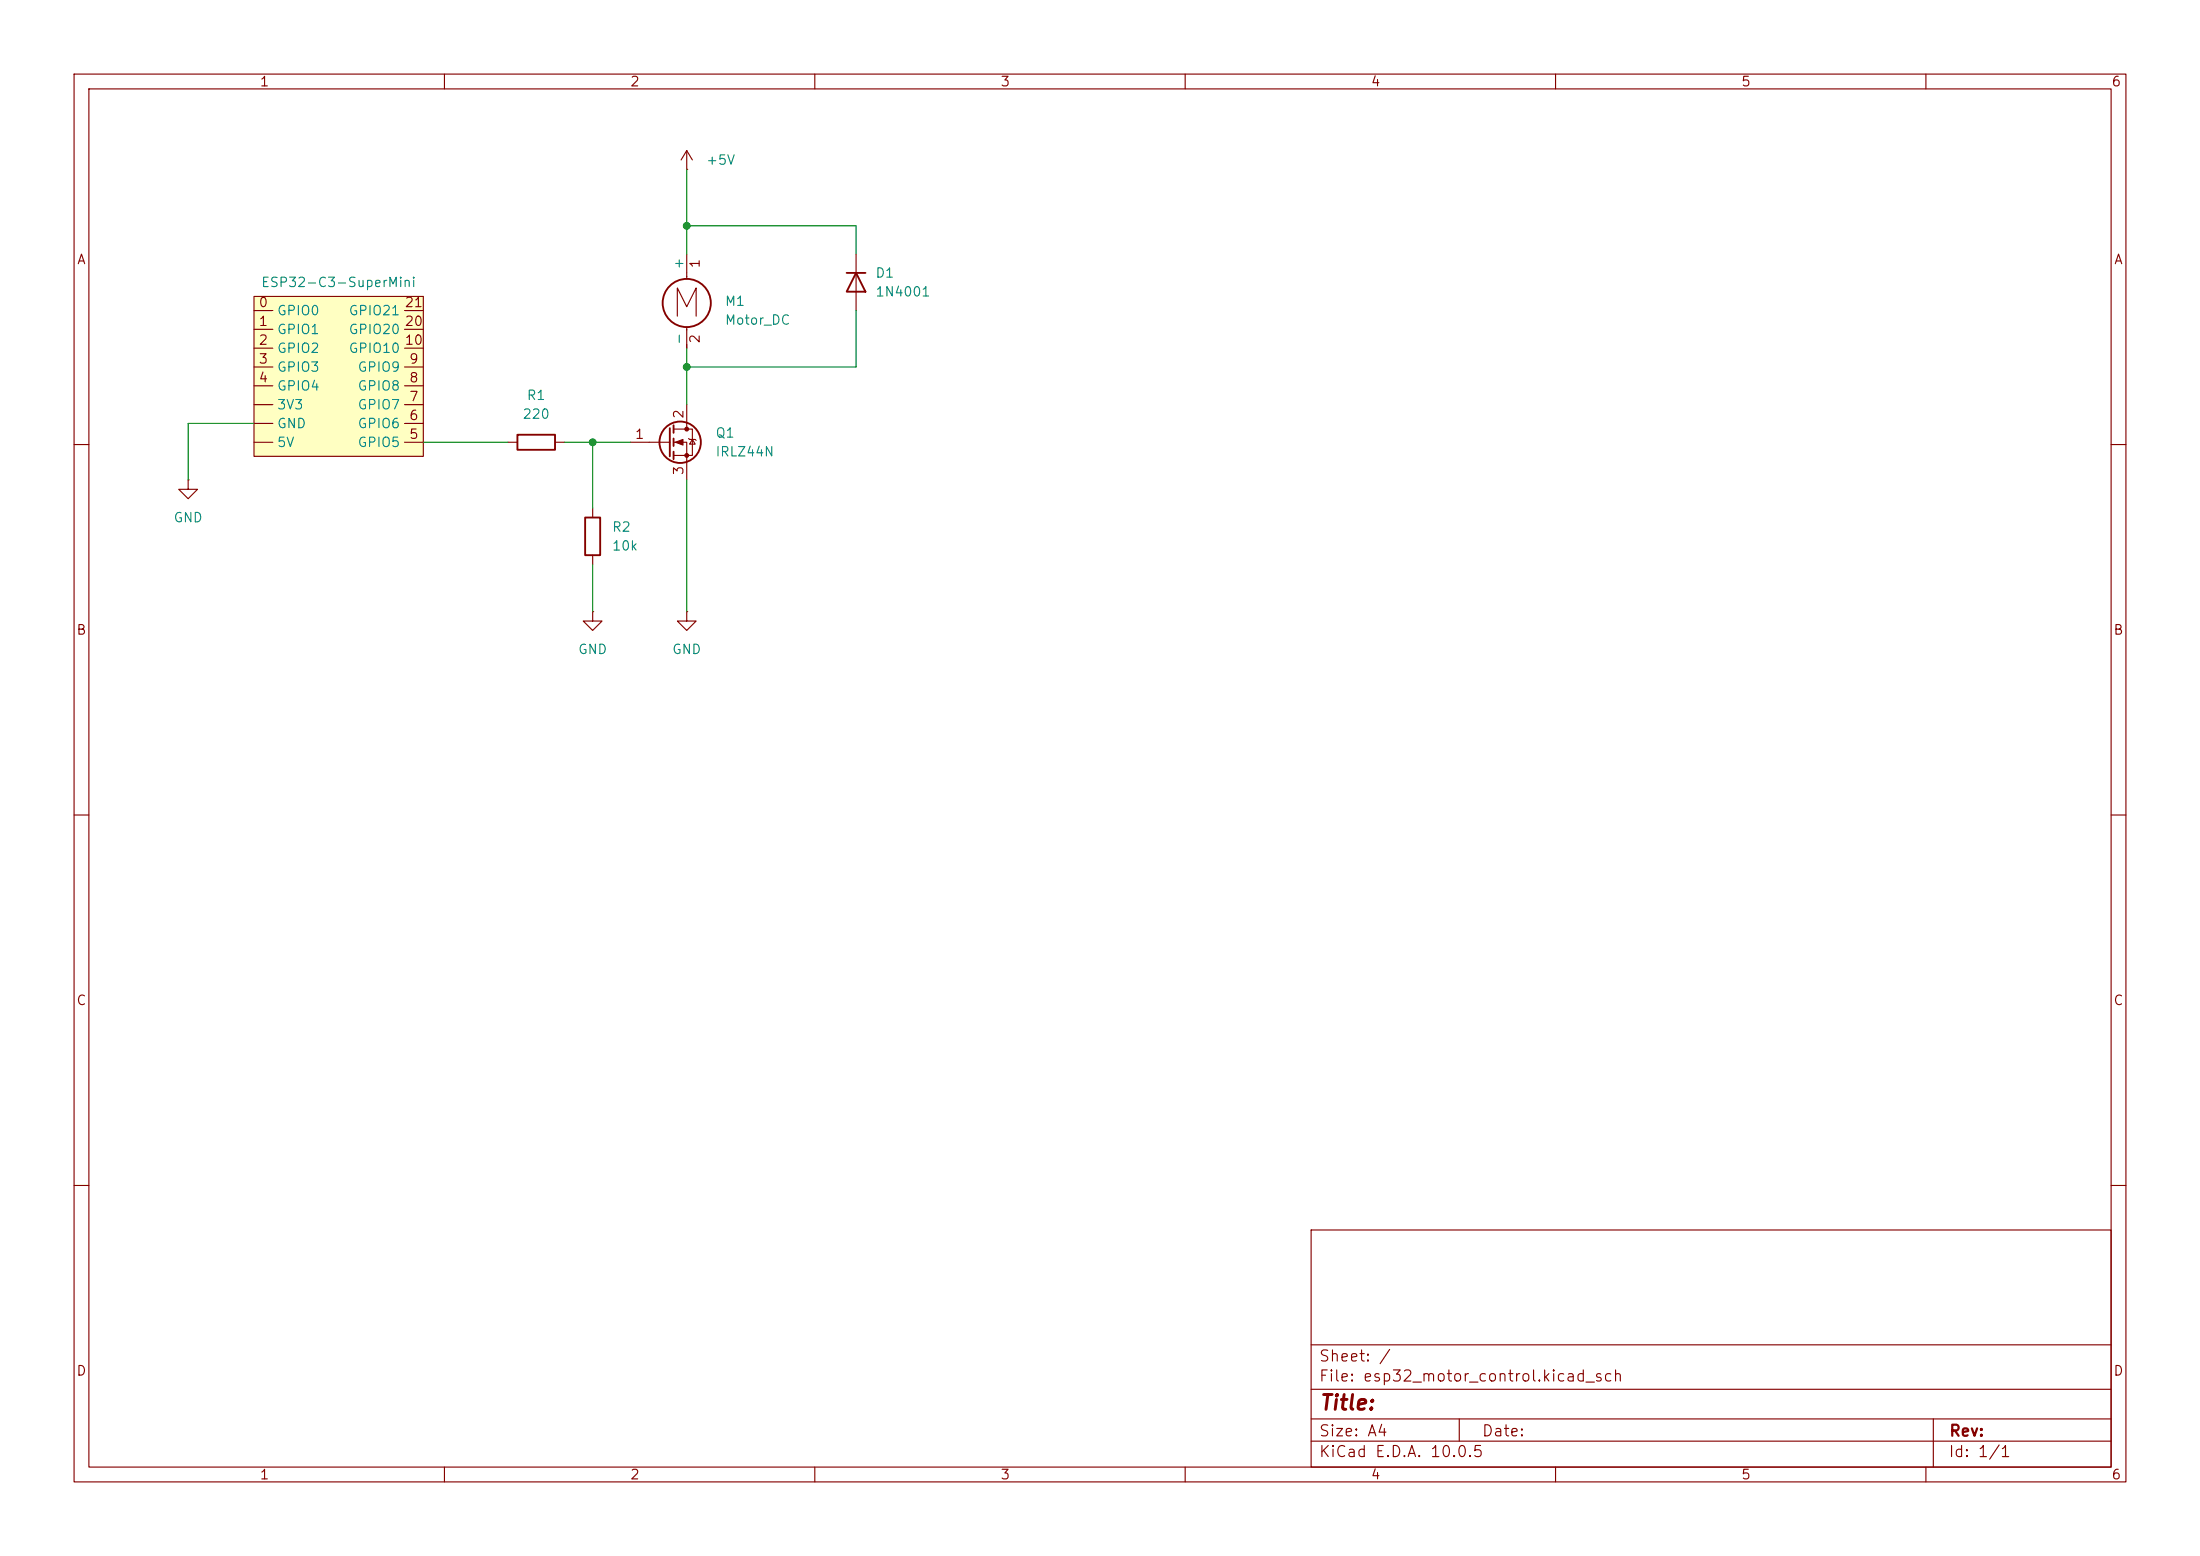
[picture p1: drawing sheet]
(kicad_sch
 (version 20260306)
 (generator "eeschema")
 (generator_version "10.0")
 (paper "A4")
 (lib_symbols
  (symbol "Device:R"
   (pin_numbers (hide yes))
   (pin_names
    (offset 0)) (exclude_from_sim no) (in_bom yes) (on_board yes)
   (in_pos_files yes)
   (duplicate_pin_numbers_are_jumpers no)
   (property "Reference" "R" (at 2.032 0 90) (show_name no) (do_not_autoplace no) (effects (font (size 1.27 1.27))))
   (property "Value" "R" (at 0 0 90) (show_name no) (do_not_autoplace no) (effects (font (size 1.27 1.27))))
   (property "Footprint" "" (at -1.778 0 90) (show_name no) (do_not_autoplace no) (hide yes) (effects (font (size 1.27 1.27))))
   (property "Datasheet" "" (at 0 0 0) (show_name no) (do_not_autoplace no) (hide yes) (effects (font (size 1.27 1.27))))
   (property "Description" "Resistor" (at 0 0 0) (show_name no) (do_not_autoplace no) (hide yes) (effects (font (size 1.27 1.27))))
   (symbol "R_0_1"
    (rectangle (start -1.016 -2.54) (end 1.016 2.54) (stroke (width 0.254) (type default)) (fill (type none))))
   (symbol "R_1_1"
    (pin passive line (at 0 3.81 270) (length 1.27) (name "" (effects (font (size 1.27 1.27)))) (number "1" (effects (font (size 1.27 1.27)))))
    (pin passive line (at 0 -3.81 90) (length 1.27) (name "" (effects (font (size 1.27 1.27)))) (number "2" (effects (font (size 1.27 1.27))))))
   (embedded_fonts no))
  (symbol "Diode:1N4001"
   (pin_numbers (hide yes))
   (pin_names (hide yes)) (exclude_from_sim no) (in_bom yes) (on_board yes)
   (in_pos_files yes)
   (duplicate_pin_numbers_are_jumpers no)
   (property "Reference" "D" (at 0 2.54 0) (show_name no) (do_not_autoplace no) (effects (font (size 1.27 1.27))))
   (property "Value" "1N4001" (at 0 -2.54 0) (show_name no) (do_not_autoplace no) (effects (font (size 1.27 1.27))))
   (property "Footprint" "Diode_THT:D_DO-41_SOD81_P10.16mm_Horizontal" (at 0 0 0) (show_name no) (do_not_autoplace no) (hide yes) (effects (font (size 1.27 1.27))))
   (property "Datasheet" "http://www.vishay.com/docs/88503/1n4001.pdf" (at 0 0 0) (show_name no) (do_not_autoplace no) (hide yes) (effects (font (size 1.27 1.27))))
   (property "Description" "50V 1A General Purpose Rectifier Diode, DO-41" (at 0 0 0) (show_name no) (do_not_autoplace no) (hide yes) (effects (font (size 1.27 1.27))))
   (property "Sim.Device" "D" (at 0 0 0) (show_name no) (do_not_autoplace no) (hide yes) (effects (font (size 1.27 1.27))))
   (property "Sim.Pins" "1=K 2=A" (at 0 0 0) (show_name no) (do_not_autoplace no) (hide yes) (effects (font (size 1.27 1.27))))
   (symbol "1N4001_0_1"
    (polyline (pts (xy -1.27 1.27) (xy -1.27 -1.27)) (stroke (width 0.254) (type default)) (fill (type none)))
    (polyline (pts (xy 1.27 1.27) (xy 1.27 -1.27) (xy -1.27 0) (xy 1.27 1.27)) (stroke (width 0.254) (type default)) (fill (type none)))
    (polyline (pts (xy 1.27 0) (xy -1.27 0)) (stroke (width 0) (type default)) (fill (type none))))
   (symbol "1N4001_1_1"
    (pin passive line (at -3.81 0 0) (length 2.54) (name "K" (effects (font (size 1.27 1.27)))) (number "1" (effects (font (size 1.27 1.27)))))
    (pin passive line (at 3.81 0 180) (length 2.54) (name "A" (effects (font (size 1.27 1.27)))) (number "2" (effects (font (size 1.27 1.27))))))
   (embedded_fonts no))
  (symbol "ESP32-C3-SuperMini:ESP32-C3-SuperMini" (exclude_from_sim no) (in_bom yes) (on_board yes)
   (in_pos_files yes)
   (duplicate_pin_numbers_are_jumpers no)
   (property "Reference" "U" (at 0 17.018 0) (show_name no) (do_not_autoplace no) (hide yes) (effects (font (size 1.27 1.27))))
   (property "Value" "ESP32-C3-SuperMini" (at 0 14.986 0) (show_name no) (do_not_autoplace no) (effects (font (size 1.27 1.27))))
   (property "Footprint" "ESP32C3-SuperMini:ESP32-C3-SuperMini" (at 0 0 0) (show_name no) (do_not_autoplace no) (hide yes) (effects (font (size 1.27 1.27))))
   (property "Datasheet" "" (at 0 0 0) (show_name no) (do_not_autoplace no) (hide yes) (effects (font (size 1.27 1.27))))
   (property "Description" "" (at 0 0 0) (show_name no) (do_not_autoplace no) (hide yes) (effects (font (size 1.27 1.27))))
   (symbol "ESP32-C3-SuperMini_1_1"
    (rectangle (start -11.43 13.335) (end 11.43 -8.255) (stroke (width 0) (type solid)) (fill (type background)))
    (pin power_in line (at 11.43 11.43 180) (length 2.54) (name "5V" (effects (font (size 1.27 1.27)))) (number "" (effects (font (size 1.27 1.27)))))
    (pin power_in line (at 11.43 8.89 180) (length 2.54) (name "GND" (effects (font (size 1.27 1.27)))) (number "" (effects (font (size 1.27 1.27)))))
    (pin power_in line (at 11.43 6.35 180) (length 2.54) (name "3V3" (effects (font (size 1.27 1.27)))) (number "" (effects (font (size 1.27 1.27)))))
    (pin bidirectional line (at 11.43 -6.35 180) (length 2.54) (name "GPIO0" (effects (font (size 1.27 1.27)))) (number "0" (effects (font (size 1.27 1.27)))))
    (pin bidirectional line (at 11.43 -3.81 180) (length 2.54) (name "GPIO1" (effects (font (size 1.27 1.27)))) (number "1" (effects (font (size 1.27 1.27)))))
    (pin bidirectional line (at 11.43 -1.27 180) (length 2.54) (name "GPIO2" (effects (font (size 1.27 1.27)))) (number "2" (effects (font (size 1.27 1.27)))))
    (pin bidirectional line (at 11.43 1.27 180) (length 2.54) (name "GPIO3" (effects (font (size 1.27 1.27)))) (number "3" (effects (font (size 1.27 1.27)))))
    (pin bidirectional line (at 11.43 3.81 180) (length 2.54) (name "GPIO4" (effects (font (size 1.27 1.27)))) (number "4" (effects (font (size 1.27 1.27)))))
    (pin bidirectional line (at -11.43 11.43 0) (length 2.54) (name "GPIO5" (effects (font (size 1.27 1.27)))) (number "5" (effects (font (size 1.27 1.27)))))
    (pin bidirectional line (at -11.43 8.89 0) (length 2.54) (name "GPIO6" (effects (font (size 1.27 1.27)))) (number "6" (effects (font (size 1.27 1.27)))))
    (pin bidirectional line (at -11.43 6.35 0) (length 2.54) (name "GPIO7" (effects (font (size 1.27 1.27)))) (number "7" (effects (font (size 1.27 1.27)))))
    (pin bidirectional line (at -11.43 3.81 0) (length 2.54) (name "GPIO8" (effects (font (size 1.27 1.27)))) (number "8" (effects (font (size 1.27 1.27)))))
    (pin bidirectional line (at -11.43 1.27 0) (length 2.54) (name "GPIO9" (effects (font (size 1.27 1.27)))) (number "9" (effects (font (size 1.27 1.27)))))
    (pin bidirectional line (at -11.43 -1.27 0) (length 2.54) (name "GPIO10" (effects (font (size 1.27 1.27)))) (number "10" (effects (font (size 1.27 1.27)))))
    (pin bidirectional line (at -11.43 -3.81 0) (length 2.54) (name "GPIO20" (effects (font (size 1.27 1.27)))) (number "20" (effects (font (size 1.27 1.27)))))
    (pin bidirectional line (at -11.43 -6.35 0) (length 2.54) (name "GPIO21" (effects (font (size 1.27 1.27)))) (number "21" (effects (font (size 1.27 1.27))))))
   (embedded_fonts no))
  (symbol "Motor:Motor_DC"
   (pin_names
    (offset 0)) (exclude_from_sim no) (in_bom yes) (on_board yes)
   (in_pos_files yes)
   (duplicate_pin_numbers_are_jumpers no)
   (property "Reference" "M" (at 2.54 2.54 0) (show_name no) (do_not_autoplace no) (effects (font (size 1.27 1.27)) (justify left)))
   (property "Value" "Motor_DC" (at 2.54 -5.08 0) (show_name no) (do_not_autoplace no) (effects (font (size 1.27 1.27)) (justify left top)))
   (property "Footprint" "" (at 0 -2.286 0) (show_name no) (do_not_autoplace no) (hide yes) (effects (font (size 1.27 1.27))))
   (property "Datasheet" "" (at 0 -2.286 0) (show_name no) (do_not_autoplace no) (hide yes) (effects (font (size 1.27 1.27))))
   (property "Description" "DC Motor" (at 0 0 0) (show_name no) (do_not_autoplace no) (hide yes) (effects (font (size 1.27 1.27))))
   (symbol "Motor_DC_0_0"
    (polyline (pts (xy -1.27 -3.302) (xy -1.27 0.508) (xy 0 -2.032) (xy 1.27 0.508) (xy 1.27 -3.302)) (stroke (width 0) (type default)) (fill (type none))))
   (symbol "Motor_DC_0_1"
    (polyline (pts (xy 0 2.032) (xy 0 2.54)) (stroke (width 0) (type default)) (fill (type none)))
    (polyline (pts (xy 0 1.7272) (xy 0 2.0828)) (stroke (width 0) (type default)) (fill (type none)))
    (circle (center 0 -1.524) (radius 3.2512) (stroke (width 0.254) (type default)) (fill (type none)))
    (polyline (pts (xy 0 -4.7752) (xy 0 -5.1816)) (stroke (width 0) (type default)) (fill (type none)))
    (polyline (pts (xy 0 -7.62) (xy 0 -7.112)) (stroke (width 0) (type default)) (fill (type none))))
   (symbol "Motor_DC_1_1"
    (pin passive line (at 0 5.08 270) (length 2.54) (name "+" (effects (font (size 1.27 1.27)))) (number "1" (effects (font (size 1.27 1.27)))))
    (pin passive line (at 0 -7.62 90) (length 2.54) (name "-" (effects (font (size 1.27 1.27)))) (number "2" (effects (font (size 1.27 1.27))))))
   (embedded_fonts no))
  (symbol "Transistor_FET:IRLZ44N"
   (pin_names (hide yes)) (exclude_from_sim no) (in_bom yes) (on_board yes)
   (in_pos_files yes)
   (duplicate_pin_numbers_are_jumpers no)
   (property "Reference" "Q" (at 5.08 1.905 0) (show_name no) (do_not_autoplace no) (effects (font (size 1.27 1.27)) (justify left)))
   (property "Value" "IRLZ44N" (at 5.08 0 0) (show_name no) (do_not_autoplace no) (effects (font (size 1.27 1.27)) (justify left)))
   (property "Footprint" "Package_TO_SOT_THT:TO-220-3_Vertical" (at 5.08 -1.905 0) (show_name no) (do_not_autoplace no) (hide yes) (effects (font (size 1.27 1.27)
    (italic yes)) (justify left)))
   (property "Datasheet" "http://www.irf.com/product-info/datasheets/data/irlz44n.pdf" (at 5.08 -3.81 0) (show_name no) (do_not_autoplace no) (hide yes) (effects (font (size 1.27 1.27)) (justify left)))
   (property "Description" "47A Id, 55V Vds, 22mOhm Rds Single N-Channel HEXFET Power MOSFET, TO-220AB" (at 0 0 0) (show_name no) (do_not_autoplace no) (hide yes) (effects (font (size 1.27 1.27))))
   (symbol "IRLZ44N_0_1"
    (polyline (pts (xy 0.254 1.905) (xy 0.254 -1.905)) (stroke (width 0.254) (type default)) (fill (type none)))
    (polyline (pts (xy 0.254 0) (xy -2.54 0)) (stroke (width 0) (type default)) (fill (type none)))
    (polyline (pts (xy 0.762 2.286) (xy 0.762 1.27)) (stroke (width 0.254) (type default)) (fill (type none)))
    (polyline (pts (xy 0.762 0.508) (xy 0.762 -0.508)) (stroke (width 0.254) (type default)) (fill (type none)))
    (polyline (pts (xy 0.762 -1.27) (xy 0.762 -2.286)) (stroke (width 0.254) (type default)) (fill (type none)))
    (polyline (pts (xy 0.762 -1.778) (xy 3.302 -1.778) (xy 3.302 1.778) (xy 0.762 1.778)) (stroke (width 0) (type default)) (fill (type none)))
    (polyline (pts (xy 1.016 0) (xy 2.032 0.381) (xy 2.032 -0.381) (xy 1.016 0)) (stroke (width 0) (type default)) (fill (type outline)))
    (circle (center 1.651 0) (radius 2.794) (stroke (width 0.254) (type default)) (fill (type none)))
    (polyline (pts (xy 2.54 2.54) (xy 2.54 1.778)) (stroke (width 0) (type default)) (fill (type none)))
    (circle (center 2.54 1.778) (radius 0.254) (stroke (width 0) (type default)) (fill (type outline)))
    (circle (center 2.54 -1.778) (radius 0.254) (stroke (width 0) (type default)) (fill (type outline)))
    (polyline (pts (xy 2.54 -2.54) (xy 2.54 0) (xy 0.762 0)) (stroke (width 0) (type default)) (fill (type none)))
    (polyline (pts (xy 2.794 0.508) (xy 2.921 0.381) (xy 3.683 0.381) (xy 3.81 0.254)) (stroke (width 0) (type default)) (fill (type none)))
    (polyline (pts (xy 3.302 0.381) (xy 2.921 -0.254) (xy 3.683 -0.254) (xy 3.302 0.381)) (stroke (width 0) (type default)) (fill (type none))))
   (symbol "IRLZ44N_1_1"
    (pin input line (at -5.08 0 0) (length 2.54) (name "G" (effects (font (size 1.27 1.27)))) (number "1" (effects (font (size 1.27 1.27)))))
    (pin passive line (at 2.54 5.08 270) (length 2.54) (name "D" (effects (font (size 1.27 1.27)))) (number "2" (effects (font (size 1.27 1.27)))))
    (pin passive line (at 2.54 -5.08 90) (length 2.54) (name "S" (effects (font (size 1.27 1.27)))) (number "3" (effects (font (size 1.27 1.27))))))
   (embedded_fonts no))
  (symbol "power:+12V"
   (power global)
   (pin_numbers (hide yes))
   (pin_names
    (offset 0) (hide yes)) (exclude_from_sim no) (in_bom yes) (on_board yes)
   (in_pos_files yes)
   (duplicate_pin_numbers_are_jumpers no)
   (property "Reference" "#PWR" (at 0 -3.81 0) (show_name no) (do_not_autoplace no) (hide yes) (effects (font (size 1.27 1.27))))
   (property "Value" "+12V" (at 0 3.556 0) (show_name no) (do_not_autoplace no) (effects (font (size 1.27 1.27))))
   (property "Footprint" "" (at 0 0 0) (show_name no) (do_not_autoplace no) (hide yes) (effects (font (size 1.27 1.27))))
   (property "Datasheet" "" (at 0 0 0) (show_name no) (do_not_autoplace no) (hide yes) (effects (font (size 1.27 1.27))))
   (property "Description" "Power symbol creates a global label with name \"+12V\"" (at 0 0 0) (show_name no) (do_not_autoplace no) (hide yes) (effects (font (size 1.27 1.27))))
   (symbol "+12V_0_1"
    (polyline (pts (xy -0.762 1.27) (xy 0 2.54)) (stroke (width 0) (type default)) (fill (type none)))
    (polyline (pts (xy 0 2.54) (xy 0.762 1.27)) (stroke (width 0) (type default)) (fill (type none)))
    (polyline (pts (xy 0 0) (xy 0 2.54)) (stroke (width 0) (type default)) (fill (type none))))
   (symbol "+12V_1_1"
    (pin power_in line (at 0 0 90) (length 0) (name "" (effects (font (size 1.27 1.27)))) (number "1" (effects (font (size 1.27 1.27))))))
   (embedded_fonts no))
  (symbol "power:GND"
   (power global)
   (pin_numbers (hide yes))
   (pin_names
    (offset 0) (hide yes)) (exclude_from_sim no) (in_bom yes) (on_board yes)
   (in_pos_files yes)
   (duplicate_pin_numbers_are_jumpers no)
   (property "Reference" "#PWR" (at 0 -6.35 0) (show_name no) (do_not_autoplace no) (hide yes) (effects (font (size 1.27 1.27))))
   (property "Value" "GND" (at 0 -3.81 0) (show_name no) (do_not_autoplace no) (effects (font (size 1.27 1.27))))
   (property "Footprint" "" (at 0 0 0) (show_name no) (do_not_autoplace no) (hide yes) (effects (font (size 1.27 1.27))))
   (property "Datasheet" "" (at 0 0 0) (show_name no) (do_not_autoplace no) (hide yes) (effects (font (size 1.27 1.27))))
   (property "Description" "Power symbol creates a global label with name \"GND\" , ground" (at 0 0 0) (show_name no) (do_not_autoplace no) (hide yes) (effects (font (size 1.27 1.27))))
   (symbol "GND_0_1"
    (polyline (pts (xy 0 0) (xy 0 -1.27) (xy 1.27 -1.27) (xy 0 -2.54) (xy -1.27 -1.27) (xy 0 -1.27)) (stroke (width 0) (type default)) (fill (type none))))
   (symbol "GND_1_1"
    (pin power_in line (at 0 0 270) (length 0) (name "" (effects (font (size 1.27 1.27)))) (number "1" (effects (font (size 1.27 1.27))))))
   (embedded_fonts no)))
 (junction
  (at 92.71 49.53)
  (diameter 0)
  (color 0 0 0 0))
 (junction
  (at 92.71 30.48)
  (diameter 0)
  (color 0 0 0 0))
 (junction
  (at 80.01 59.69)
  (diameter 0)
  (color 0 0 0 0))
 (wire
  (pts (xy 25.4 57.15) (xy 34.29 57.15))
  (stroke (width 0) (type default)))
 (wire
  (pts (xy 92.71 30.48) (xy 92.71 34.29))
  (stroke (width 0) (type default)))
 (wire
  (pts (xy 92.71 22.86) (xy 92.71 30.48))
  (stroke (width 0) (type default)))
 (wire
  (pts (xy 80.01 76.2) (xy 80.01 82.55))
  (stroke (width 0) (type default)))
 (wire
  (pts (xy 115.57 30.48) (xy 115.57 34.29))
  (stroke (width 0) (type default)))
 (wire
  (pts (xy 92.71 30.48) (xy 115.57 30.48))
  (stroke (width 0) (type default)))
 (wire
  (pts (xy 57.15 59.69) (xy 68.58 59.69))
  (stroke (width 0) (type default)))
 (wire
  (pts (xy 92.71 49.53) (xy 115.57 49.53))
  (stroke (width 0) (type default)))
 (wire
  (pts (xy 80.01 59.69) (xy 80.01 68.58))
  (stroke (width 0) (type default)))
 (wire
  (pts (xy 80.01 59.69) (xy 85.09 59.69))
  (stroke (width 0) (type default)))
 (wire
  (pts (xy 76.2 59.69) (xy 80.01 59.69))
  (stroke (width 0) (type default)))
 (wire
  (pts (xy 92.71 64.77) (xy 92.71 82.55))
  (stroke (width 0) (type default)))
 (wire
  (pts (xy 25.4 57.15) (xy 25.4 64.77))
  (stroke (width 0) (type default)))
 (wire
  (pts (xy 92.71 46.99) (xy 92.71 49.53))
  (stroke (width 0) (type default)))
 (wire
  (pts (xy 115.57 49.53) (xy 115.57 41.91))
  (stroke (width 0) (type default)))
 (wire
  (pts (xy 92.71 49.53) (xy 92.71 54.61))
  (stroke (width 0) (type default)))
 (symbol
  (lib_id "ESP32-C3-SuperMini:ESP32-C3-SuperMini")
  (at 45.72 48.26 180)
  (unit 1)
  (body_style 1)
  (exclude_from_sim no)
  (in_bom yes)
  (on_board yes)
  (in_pos_files yes)
  (dnp no)
  (fields_autoplaced yes)
  (property "Reference" "U1" (at 45.72 65.278 0) (hide yes) (show_name no) (do_not_autoplace no) (effects (font (size 1.27 1.27))))
  (property "Value" "ESP32-C3-SuperMini" (at 45.72 38.1 0) (show_name no) (do_not_autoplace no) (effects (font (size 1.27 1.27))))
  (property "Footprint" "ESP32C3-SuperMini:ESP32-C3-SuperMini" (at 45.72 48.26 0) (hide yes) (show_name no) (do_not_autoplace no) (effects (font (size 1.27 1.27))))
  (property "Datasheet" "" (at 45.72 48.26 0) (hide yes) (show_name no) (do_not_autoplace no) (effects (font (size 1.27 1.27))))
  (property "Description" "" (at 45.72 48.26 0) (hide yes) (show_name no) (do_not_autoplace no) (effects (font (size 1.27 1.27))))
  (pin "6")
  (pin "20")
  (pin "5")
  (pin "10")
  (pin "9")
  (pin "8")
  (pin "7")
  (pin "21")
  (pin "")
  (pin "")
  (pin "")
  (pin "2")
  (pin "3")
  (pin "4")
  (pin "1")
  (pin "0"))
 (symbol
  (lib_id "power:GND")
  (at 80.01 82.55 0)
  (unit 1)
  (body_style 1)
  (exclude_from_sim no)
  (in_bom yes)
  (on_board yes)
  (in_pos_files yes)
  (dnp no)
  (fields_autoplaced yes)
  (property "Reference" "#PWR01" (at 80.01 88.9 0) (hide yes) (show_name no) (do_not_autoplace no) (effects (font (size 1.27 1.27))))
  (property "Value" "GND" (at 80.01 87.63 0) (show_name no) (do_not_autoplace no) (effects (font (size 1.27 1.27))))
  (property "Footprint" "" (at 80.01 82.55 0) (hide yes) (show_name no) (do_not_autoplace no) (effects (font (size 1.27 1.27))))
  (property "Datasheet" "" (at 80.01 82.55 0) (hide yes) (show_name no) (do_not_autoplace no) (effects (font (size 1.27 1.27))))
  (property "Description" "Power symbol creates a global label with name \"GND\" , ground" (at 80.01 82.55 0) (hide yes) (show_name no) (do_not_autoplace no) (effects (font (size 1.27 1.27))))
  (pin "1"))
 (symbol
  (lib_id "power:GND")
  (at 25.4 64.77 0)
  (unit 1)
  (body_style 1)
  (exclude_from_sim no)
  (in_bom yes)
  (on_board yes)
  (in_pos_files yes)
  (dnp no)
  (fields_autoplaced yes)
  (property "Reference" "#PWR04" (at 25.4 71.12 0) (hide yes) (show_name no) (do_not_autoplace no) (effects (font (size 1.27 1.27))))
  (property "Value" "GND" (at 25.4 69.85 0) (show_name no) (do_not_autoplace no) (effects (font (size 1.27 1.27))))
  (property "Footprint" "" (at 25.4 64.77 0) (hide yes) (show_name no) (do_not_autoplace no) (effects (font (size 1.27 1.27))))
  (property "Datasheet" "" (at 25.4 64.77 0) (hide yes) (show_name no) (do_not_autoplace no) (effects (font (size 1.27 1.27))))
  (property "Description" "Power symbol creates a global label with name \"GND\" , ground" (at 25.4 64.77 0) (hide yes) (show_name no) (do_not_autoplace no) (effects (font (size 1.27 1.27))))
  (pin "1"))
 (symbol
  (lib_id "power:+12V")
  (at 92.71 22.86 0)
  (unit 1)
  (body_style 1)
  (exclude_from_sim no)
  (in_bom yes)
  (on_board yes)
  (in_pos_files yes)
  (dnp no)
  (fields_autoplaced yes)
  (property "Reference" "#PWR03" (at 92.71 26.67 0) (hide yes) (show_name no) (do_not_autoplace no) (effects (font (size 1.27 1.27))))
  (property "Value" "+5V" (at 95.25 21.5899 0) (show_name no) (do_not_autoplace no) (effects (font (size 1.27 1.27)) (justify left)))
  (property "Footprint" "" (at 92.71 22.86 0) (hide yes) (show_name no) (do_not_autoplace no) (effects (font (size 1.27 1.27))))
  (property "Datasheet" "" (at 92.71 22.86 0) (hide yes) (show_name no) (do_not_autoplace no) (effects (font (size 1.27 1.27))))
  (property "Description" "Power symbol creates a global label with name \"+12V\"" (at 92.71 22.86 0) (hide yes) (show_name no) (do_not_autoplace no) (effects (font (size 1.27 1.27))))
  (pin "1"))
 (symbol
  (lib_id "power:GND")
  (at 92.71 82.55 0)
  (unit 1)
  (body_style 1)
  (exclude_from_sim no)
  (in_bom yes)
  (on_board yes)
  (in_pos_files yes)
  (dnp no)
  (fields_autoplaced yes)
  (property "Reference" "#PWR02" (at 92.71 88.9 0) (hide yes) (show_name no) (do_not_autoplace no) (effects (font (size 1.27 1.27))))
  (property "Value" "GND" (at 92.71 87.63 0) (show_name no) (do_not_autoplace no) (effects (font (size 1.27 1.27))))
  (property "Footprint" "" (at 92.71 82.55 0) (hide yes) (show_name no) (do_not_autoplace no) (effects (font (size 1.27 1.27))))
  (property "Datasheet" "" (at 92.71 82.55 0) (hide yes) (show_name no) (do_not_autoplace no) (effects (font (size 1.27 1.27))))
  (property "Description" "Power symbol creates a global label with name \"GND\" , ground" (at 92.71 82.55 0) (hide yes) (show_name no) (do_not_autoplace no) (effects (font (size 1.27 1.27))))
  (pin "1"))
 (symbol
  (lib_id "Motor:Motor_DC")
  (at 92.71 39.37 0)
  (unit 1)
  (body_style 1)
  (exclude_from_sim no)
  (in_bom yes)
  (on_board yes)
  (in_pos_files yes)
  (dnp no)
  (fields_autoplaced yes)
  (property "Reference" "M1" (at 97.79 40.6399 0) (show_name no) (do_not_autoplace no) (effects (font (size 1.27 1.27)) (justify left)))
  (property "Value" "Motor_DC" (at 97.79 43.1799 0) (show_name no) (do_not_autoplace no) (effects (font (size 1.27 1.27)) (justify left)))
  (property "Footprint" "" (at 92.71 41.656 0) (hide yes) (show_name no) (do_not_autoplace no) (effects (font (size 1.27 1.27))))
  (property "Datasheet" "" (at 92.71 41.656 0) (hide yes) (show_name no) (do_not_autoplace no) (effects (font (size 1.27 1.27))))
  (property "Description" "DC Motor" (at 92.71 39.37 0) (hide yes) (show_name no) (do_not_autoplace no) (effects (font (size 1.27 1.27))))
  (pin "1")
  (pin "2"))
 (symbol
  (lib_id "Device:R")
  (at 72.39 59.69 90)
  (unit 1)
  (body_style 1)
  (exclude_from_sim no)
  (in_bom yes)
  (on_board yes)
  (in_pos_files yes)
  (dnp no)
  (fields_autoplaced yes)
  (property "Reference" "R1" (at 72.39 53.34 90) (show_name no) (do_not_autoplace no) (effects (font (size 1.27 1.27))))
  (property "Value" "220" (at 72.39 55.88 90) (show_name no) (do_not_autoplace no) (effects (font (size 1.27 1.27))))
  (property "Footprint" "" (at 72.39 61.468 90) (hide yes) (show_name no) (do_not_autoplace no) (effects (font (size 1.27 1.27))))
  (property "Datasheet" "" (at 72.39 59.69 0) (hide yes) (show_name no) (do_not_autoplace no) (effects (font (size 1.27 1.27))))
  (property "Description" "Resistor" (at 72.39 59.69 0) (hide yes) (show_name no) (do_not_autoplace no) (effects (font (size 1.27 1.27))))
  (pin "1")
  (pin "2"))
 (symbol
  (lib_id "Transistor_FET:IRLZ44N")
  (at 90.17 59.69 0)
  (unit 1)
  (body_style 1)
  (exclude_from_sim no)
  (in_bom yes)
  (on_board yes)
  (in_pos_files yes)
  (dnp no)
  (fields_autoplaced yes)
  (property "Reference" "Q1" (at 96.52 58.4199 0) (show_name no) (do_not_autoplace no) (effects (font (size 1.27 1.27)) (justify left)))
  (property "Value" "IRLZ44N" (at 96.52 60.9599 0) (show_name no) (do_not_autoplace no) (effects (font (size 1.27 1.27)) (justify left)))
  (property "Footprint" "Package_TO_SOT_THT:TO-220-3_Vertical" (at 95.25 61.595 0) (hide yes) (show_name no) (do_not_autoplace no) (effects (font (size 1.27 1.27)
    (italic yes)) (justify left)))
  (property "Datasheet" "http://www.irf.com/product-info/datasheets/data/irlz44n.pdf" (at 95.25 63.5 0) (hide yes) (show_name no) (do_not_autoplace no) (effects (font (size 1.27 1.27)) (justify left)))
  (property "Description" "47A Id, 55V Vds, 22mOhm Rds Single N-Channel HEXFET Power MOSFET, TO-220AB" (at 90.17 59.69 0) (hide yes) (show_name no) (do_not_autoplace no) (effects (font (size 1.27 1.27))))
  (pin "1")
  (pin "2")
  (pin "3"))
 (symbol
  (lib_id "Diode:1N4001")
  (at 115.57 38.1 270)
  (unit 1)
  (body_style 1)
  (exclude_from_sim no)
  (in_bom yes)
  (on_board yes)
  (in_pos_files yes)
  (dnp no)
  (fields_autoplaced yes)
  (property "Reference" "D1" (at 118.11 36.8299 90) (show_name no) (do_not_autoplace no) (effects (font (size 1.27 1.27)) (justify left)))
  (property "Value" "1N4001" (at 118.11 39.3699 90) (show_name no) (do_not_autoplace no) (effects (font (size 1.27 1.27)) (justify left)))
  (property "Footprint" "Diode_THT:D_DO-41_SOD81_P10.16mm_Horizontal" (at 115.57 38.1 0) (hide yes) (show_name no) (do_not_autoplace no) (effects (font (size 1.27 1.27))))
  (property "Datasheet" "http://www.vishay.com/docs/88503/1n4001.pdf" (at 115.57 38.1 0) (hide yes) (show_name no) (do_not_autoplace no) (effects (font (size 1.27 1.27))))
  (property "Description" "50V 1A General Purpose Rectifier Diode, DO-41" (at 115.57 38.1 0) (hide yes) (show_name no) (do_not_autoplace no) (effects (font (size 1.27 1.27))))
  (property "Sim.Device" "D" (at 115.57 38.1 0) (hide yes) (show_name no) (do_not_autoplace no) (effects (font (size 1.27 1.27))))
  (property "Sim.Pins" "1=K 2=A" (at 115.57 38.1 0) (hide yes) (show_name no) (do_not_autoplace no) (effects (font (size 1.27 1.27))))
  (pin "2")
  (pin "1"))
 (symbol
  (lib_id "Device:R")
  (at 80.01 72.39 0)
  (unit 1)
  (body_style 1)
  (exclude_from_sim no)
  (in_bom yes)
  (on_board yes)
  (in_pos_files yes)
  (dnp no)
  (fields_autoplaced yes)
  (property "Reference" "R2" (at 82.55 71.1199 0) (show_name no) (do_not_autoplace no) (effects (font (size 1.27 1.27)) (justify left)))
  (property "Value" "10k" (at 82.55 73.6599 0) (show_name no) (do_not_autoplace no) (effects (font (size 1.27 1.27)) (justify left)))
  (property "Footprint" "" (at 78.232 72.39 90) (hide yes) (show_name no) (do_not_autoplace no) (effects (font (size 1.27 1.27))))
  (property "Datasheet" "" (at 80.01 72.39 0) (hide yes) (show_name no) (do_not_autoplace no) (effects (font (size 1.27 1.27))))
  (property "Description" "Resistor" (at 80.01 72.39 0) (hide yes) (show_name no) (do_not_autoplace no) (effects (font (size 1.27 1.27))))
  (pin "2")
  (pin "1"))
 (sheet_instances
  (path ""
   (page "1")))
 (embedded_fonts no))
